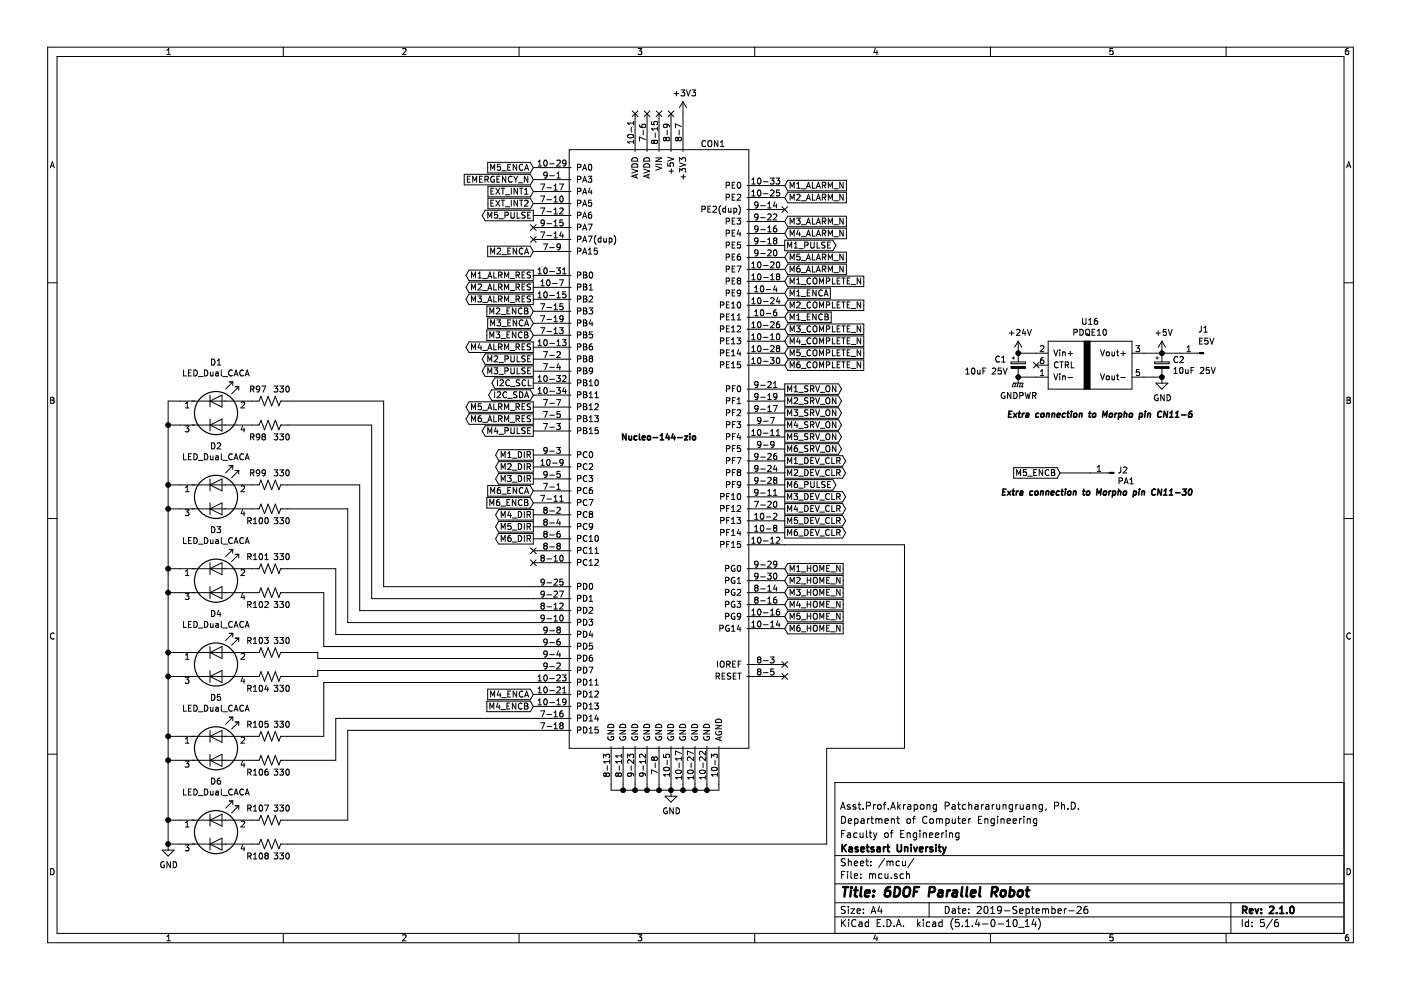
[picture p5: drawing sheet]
EESchema Schematic File Version 4
LIBS:coordinator-cache
EELAYER 30 0
EELAYER END
$Descr A4 11693 8268
encoding utf-8
Sheet 5 6
Title "6DOF Parallel Robot"
Date "2019-September-26"
Rev "2.1.0"
Comp "Kasetsart University"
Comment1 "Faculty of Engineering"
Comment2 "Department of Computer Engineering"
Comment3 "Asst.Prof.Akrapong Patchararungruang, Ph.D."
Comment4 ""
$EndDescr
$Comp
L zeabus:Nucleo-144-zio CON1
U 1 1
P 5500 3600
F 0 "CON1" H 5950 6000 50  0000 C CNN
F 1 "Nucleo-144-zio" H 5500 3550 50  0000 C CNB
F 2 "zeabus:Nucleo-144-zio" H 4300 1050 50  0001 C CNN
F 3 "" H 4300 1050 50  0001 C CNN
	1    5500 3600
	1    0    0    -1  
$EndComp
Text GLabel 6550 2450 2    50   Input ~ 0
M1_ENCA
Text GLabel 6550 2650 2    50   Input ~ 0
M1_ENCB
Text GLabel 4450 2100 0    50   Input ~ 0
M2_ENCA
Text GLabel 4450 2600 0    50   Input ~ 0
M2_ENCB
Text GLabel 4450 2700 0    50   Input ~ 0
M3_ENCA
Text GLabel 4450 2800 0    50   Input ~ 0
M3_ENCB
Text GLabel 4450 5800 0    50   Input ~ 0
M4_ENCA
Text GLabel 4450 5900 0    50   Input ~ 0
M4_ENCB
Text GLabel 4450 1400 0    50   Input ~ 0
M5_ENCA
Text GLabel 8850 3950 0    50   Input ~ 0
M5_ENCB
Text GLabel 4450 4100 0    50   Input ~ 0
M6_ENCA
Text GLabel 4450 4200 0    50   Input ~ 0
M6_ENCB
Text GLabel 6550 2050 2    50   Output ~ 0
M1_PULSE
Text GLabel 4450 3800 0    50   Output ~ 0
M1_DIR
Text GLabel 4450 3000 0    50   Output ~ 0
M2_PULSE
Text GLabel 4450 3900 0    50   Output ~ 0
M2_DIR
Text GLabel 4450 3100 0    50   Output ~ 0
M3_PULSE
Text GLabel 4450 4000 0    50   Output ~ 0
M3_DIR
Text GLabel 4450 3600 0    50   Output ~ 0
M4_PULSE
Text GLabel 4450 4300 0    50   Output ~ 0
M4_DIR
Text GLabel 4450 1800 0    50   Output ~ 0
M5_PULSE
Text GLabel 4450 4400 0    50   Output ~ 0
M5_DIR
Text GLabel 6550 4050 2    50   Output ~ 0
M6_PULSE
Text GLabel 4450 4500 0    50   Output ~ 0
M6_DIR
Text GLabel 6550 1550 2    50   Input ~ 0
M1_ALARM_N
Text GLabel 6550 2350 2    50   Input ~ 0
M1_COMPLETE_N
Text GLabel 6550 4750 2    50   Input ~ 0
M1_HOME_N
Text GLabel 6550 1650 2    50   Input ~ 0
M2_ALARM_N
Text GLabel 6550 2550 2    50   Input ~ 0
M2_COMPLETE_N
Text GLabel 6550 4850 2    50   Input ~ 0
M2_HOME_N
Text GLabel 6550 1850 2    50   Input ~ 0
M3_ALARM_N
Text GLabel 6550 2750 2    50   Input ~ 0
M3_COMPLETE_N
Text GLabel 6550 4950 2    50   Input ~ 0
M3_HOME_N
Text GLabel 6550 1950 2    50   Input ~ 0
M4_ALARM_N
Text GLabel 6550 2850 2    50   Input ~ 0
M4_COMPLETE_N
Text GLabel 6550 5050 2    50   Input ~ 0
M4_HOME_N
Text GLabel 6550 2150 2    50   Input ~ 0
M5_ALARM_N
Text GLabel 6550 2950 2    50   Input ~ 0
M5_COMPLETE_N
Text GLabel 6550 5150 2    50   Input ~ 0
M5_HOME_N
Text GLabel 6550 2250 2    50   Input ~ 0
M6_ALARM_N
Text GLabel 6550 3050 2    50   Input ~ 0
M6_COMPLETE_N
Text GLabel 6550 5250 2    50   Input ~ 0
M6_HOME_N
Text GLabel 6550 3250 2    50   Output ~ 0
M1_SRV_ON
Text GLabel 4450 2300 0    50   Output ~ 0
M1_ALRM_RES
Text GLabel 6550 3850 2    50   Output ~ 0
M1_DEV_CLR
Text GLabel 6550 3350 2    50   Output ~ 0
M2_SRV_ON
Text GLabel 4450 2400 0    50   Output ~ 0
M2_ALRM_RES
Text GLabel 6550 3950 2    50   Output ~ 0
M2_DEV_CLR
Text GLabel 6550 3450 2    50   Output ~ 0
M3_SRV_ON
Text GLabel 4450 2500 0    50   Output ~ 0
M3_ALRM_RES
Text GLabel 6550 4150 2    50   Output ~ 0
M3_DEV_CLR
Text GLabel 6550 3550 2    50   Output ~ 0
M4_SRV_ON
Text GLabel 4450 2900 0    50   Output ~ 0
M4_ALRM_RES
Text GLabel 6550 4250 2    50   Output ~ 0
M4_DEV_CLR
Text GLabel 6550 3650 2    50   Output ~ 0
M5_SRV_ON
Text GLabel 4450 3400 0    50   Output ~ 0
M5_ALRM_RES
Text GLabel 6550 4350 2    50   Output ~ 0
M5_DEV_CLR
Text GLabel 6550 3750 2    50   Output ~ 0
M6_SRV_ON
Text GLabel 4450 3500 0    50   Output ~ 0
M6_ALRM_RES
Text GLabel 6550 4450 2    50   Output ~ 0
M6_DEV_CLR
NoConn ~ 6550 1750
NoConn ~ 4450 2000
NoConn ~ 5500 950 
Wire Wire Line
	5100 6550 5100 6600
Wire Wire Line
	5100 6600 5200 6600
Wire Wire Line
	6000 6600 6000 6550
Wire Wire Line
	5900 6550 5900 6600
Connection ~ 5900 6600
Wire Wire Line
	5900 6600 6000 6600
Wire Wire Line
	5800 6550 5800 6600
Connection ~ 5800 6600
Wire Wire Line
	5800 6600 5900 6600
Wire Wire Line
	5700 6550 5700 6600
Connection ~ 5700 6600
Wire Wire Line
	5700 6600 5800 6600
Wire Wire Line
	5600 6550 5600 6600
Connection ~ 5600 6600
Wire Wire Line
	5600 6600 5700 6600
Wire Wire Line
	5500 6550 5500 6600
Connection ~ 5500 6600
Wire Wire Line
	5500 6600 5600 6600
Wire Wire Line
	5400 6550 5400 6600
Connection ~ 5400 6600
Wire Wire Line
	5400 6600 5500 6600
Wire Wire Line
	5300 6550 5300 6600
Connection ~ 5300 6600
Wire Wire Line
	5300 6600 5400 6600
Wire Wire Line
	5200 6550 5200 6600
Connection ~ 5200 6600
Wire Wire Line
	5200 6600 5300 6600
$Comp
L power:GND #PWR0203
U 1 1
P 5600 6600
F 0 "#PWR0203" H 5600 6350 50  0001 C CNN
F 1 "GND" H 5605 6427 50  0000 C CNN
F 2 "" H 5600 6600 50  0001 C CNN
F 3 "" H 5600 6600 50  0001 C CNN
	1    5600 6600
	1    0    0    -1  
$EndComp
NoConn ~ 5300 950 
NoConn ~ 5400 950 
NoConn ~ 5600 950 
NoConn ~ 4450 1900
$Comp
L Device:LED_Dual_CACA D3
U 1 1
P 1800 4850
F 0 "D3" H 1800 5275 50  0000 C CNN
F 1 "LED_Dual_CACA" H 1800 5184 50  0000 C CNN
F 2 "zeabus:LED-Inlux-IN-S85DATRG" H 1830 4850 50  0001 C CNN
F 3 "~" H 1830 4850 50  0001 C CNN
	1    1800 4850
	1    0    0    -1  
$EndComp
$Comp
L Device:LED_Dual_CACA D4
U 1 1
P 1800 5550
F 0 "D4" H 1800 5975 50  0000 C CNN
F 1 "LED_Dual_CACA" H 1800 5884 50  0000 C CNN
F 2 "zeabus:LED-Inlux-IN-S85DATRG" H 1830 5550 50  0001 C CNN
F 3 "~" H 1830 5550 50  0001 C CNN
	1    1800 5550
	1    0    0    -1  
$EndComp
$Comp
L Device:LED_Dual_CACA D5
U 1 1
P 1800 6250
F 0 "D5" H 1800 6675 50  0000 C CNN
F 1 "LED_Dual_CACA" H 1800 6584 50  0000 C CNN
F 2 "zeabus:LED-Inlux-IN-S85DATRG" H 1830 6250 50  0001 C CNN
F 3 "~" H 1830 6250 50  0001 C CNN
	1    1800 6250
	1    0    0    -1  
$EndComp
$Comp
L Device:LED_Dual_CACA D6
U 1 1
P 1800 6950
F 0 "D6" H 1800 7375 50  0000 C CNN
F 1 "LED_Dual_CACA" H 1800 7284 50  0000 C CNN
F 2 "zeabus:LED-Inlux-IN-S85DATRG" H 1830 6950 50  0001 C CNN
F 3 "~" H 1830 6950 50  0001 C CNN
	1    1800 6950
	1    0    0    -1  
$EndComp
$Comp
L Device:LED_Dual_CACA D2
U 1 1
P 1800 4150
F 0 "D2" H 1800 4575 50  0000 C CNN
F 1 "LED_Dual_CACA" H 1800 4484 50  0000 C CNN
F 2 "zeabus:LED-Inlux-IN-S85DATRG" H 1830 4150 50  0001 C CNN
F 3 "~" H 1830 4150 50  0001 C CNN
	1    1800 4150
	1    0    0    -1  
$EndComp
$Comp
L Device:LED_Dual_CACA D1
U 1 1
P 1800 3450
F 0 "D1" H 1800 3875 50  0000 C CNN
F 1 "LED_Dual_CACA" H 1800 3784 50  0000 C CNN
F 2 "zeabus:LED-Inlux-IN-S85DATRG" H 1830 3450 50  0001 C CNN
F 3 "~" H 1830 3450 50  0001 C CNN
	1    1800 3450
	1    0    0    -1  
$EndComp
Wire Wire Line
	1500 3350 1400 3350
Wire Wire Line
	1400 3350 1400 3550
Wire Wire Line
	1400 7050 1500 7050
Wire Wire Line
	1500 6850 1400 6850
Connection ~ 1400 6850
Wire Wire Line
	1400 6850 1400 7050
Wire Wire Line
	1500 6350 1400 6350
Connection ~ 1400 6350
Wire Wire Line
	1400 6350 1400 6850
Wire Wire Line
	1400 6150 1500 6150
Connection ~ 1400 6150
Wire Wire Line
	1400 6150 1400 6350
Wire Wire Line
	1500 5650 1400 5650
Connection ~ 1400 5650
Wire Wire Line
	1400 5650 1400 6150
Wire Wire Line
	1400 5450 1500 5450
Connection ~ 1400 5450
Wire Wire Line
	1400 5450 1400 5650
Wire Wire Line
	1500 4950 1400 4950
Connection ~ 1400 4950
Wire Wire Line
	1400 4950 1400 5450
Wire Wire Line
	1400 4750 1500 4750
Connection ~ 1400 4750
Wire Wire Line
	1400 4750 1400 4950
Wire Wire Line
	1500 4250 1400 4250
Connection ~ 1400 4250
Wire Wire Line
	1400 4250 1400 4750
Wire Wire Line
	1500 4050 1400 4050
Connection ~ 1400 4050
Wire Wire Line
	1400 4050 1400 4250
Wire Wire Line
	1500 3550 1400 3550
Connection ~ 1400 3550
Wire Wire Line
	1400 3550 1400 4050
$Comp
L power:GND #PWR0204
U 1 1
P 1400 7050
F 0 "#PWR0204" H 1400 6800 50  0001 C CNN
F 1 "GND" H 1405 6877 50  0000 C CNN
F 2 "" H 1400 7050 50  0001 C CNN
F 3 "" H 1400 7050 50  0001 C CNN
	1    1400 7050
	1    0    0    -1  
$EndComp
Connection ~ 1400 7050
$Comp
L Device:R_US R?
U 1 1
P 2250 3350
AR Path="/5D7E7AFD/5D870C1D" Ref="R?"  Part="1" 
AR Path="/5D7E8877/5D870C1D" Ref="R97"  Part="1" 
F 0 "R97" V 2150 3250 50  0000 C CNN
F 1 "330" V 2150 3450 50  0000 C CNN
F 2 "Resistor_SMD:R_0805_2012Metric_Pad1.15x1.40mm_HandSolder" V 2290 3340 50  0001 C CNN
F 3 "~" H 2250 3350 50  0001 C CNN
	1    2250 3350
	0    1    1    0   
$EndComp
$Comp
L Device:R_US R?
U 1 1
P 2250 3550
AR Path="/5D7E7AFD/5D87155F" Ref="R?"  Part="1" 
AR Path="/5D7E8877/5D87155F" Ref="R98"  Part="1" 
F 0 "R98" V 2350 3450 50  0000 C CNN
F 1 "330" V 2350 3650 50  0000 C CNN
F 2 "Resistor_SMD:R_0805_2012Metric_Pad1.15x1.40mm_HandSolder" V 2290 3540 50  0001 C CNN
F 3 "~" H 2250 3550 50  0001 C CNN
	1    2250 3550
	0    1    1    0   
$EndComp
$Comp
L Device:R_US R?
U 1 1
P 2250 4050
AR Path="/5D7E7AFD/5D874AF1" Ref="R?"  Part="1" 
AR Path="/5D7E8877/5D874AF1" Ref="R99"  Part="1" 
F 0 "R99" V 2150 3950 50  0000 C CNN
F 1 "330" V 2150 4150 50  0000 C CNN
F 2 "Resistor_SMD:R_0805_2012Metric_Pad1.15x1.40mm_HandSolder" V 2290 4040 50  0001 C CNN
F 3 "~" H 2250 4050 50  0001 C CNN
	1    2250 4050
	0    1    1    0   
$EndComp
$Comp
L Device:R_US R?
U 1 1
P 2250 4250
AR Path="/5D7E7AFD/5D874AF7" Ref="R?"  Part="1" 
AR Path="/5D7E8877/5D874AF7" Ref="R100"  Part="1" 
F 0 "R100" V 2350 4150 50  0000 C CNN
F 1 "330" V 2350 4350 50  0000 C CNN
F 2 "Resistor_SMD:R_0805_2012Metric_Pad1.15x1.40mm_HandSolder" V 2290 4240 50  0001 C CNN
F 3 "~" H 2250 4250 50  0001 C CNN
	1    2250 4250
	0    1    1    0   
$EndComp
$Comp
L Device:R_US R?
U 1 1
P 2250 4750
AR Path="/5D7E7AFD/5D876AB7" Ref="R?"  Part="1" 
AR Path="/5D7E8877/5D876AB7" Ref="R101"  Part="1" 
F 0 "R101" V 2150 4650 50  0000 C CNN
F 1 "330" V 2150 4850 50  0000 C CNN
F 2 "Resistor_SMD:R_0805_2012Metric_Pad1.15x1.40mm_HandSolder" V 2290 4740 50  0001 C CNN
F 3 "~" H 2250 4750 50  0001 C CNN
	1    2250 4750
	0    1    1    0   
$EndComp
$Comp
L Device:R_US R?
U 1 1
P 2250 4950
AR Path="/5D7E7AFD/5D876ABD" Ref="R?"  Part="1" 
AR Path="/5D7E8877/5D876ABD" Ref="R102"  Part="1" 
F 0 "R102" V 2350 4850 50  0000 C CNN
F 1 "330" V 2350 5050 50  0000 C CNN
F 2 "Resistor_SMD:R_0805_2012Metric_Pad1.15x1.40mm_HandSolder" V 2290 4940 50  0001 C CNN
F 3 "~" H 2250 4950 50  0001 C CNN
	1    2250 4950
	0    1    1    0   
$EndComp
$Comp
L Device:R_US R?
U 1 1
P 2250 5450
AR Path="/5D7E7AFD/5D87814D" Ref="R?"  Part="1" 
AR Path="/5D7E8877/5D87814D" Ref="R103"  Part="1" 
F 0 "R103" V 2150 5350 50  0000 C CNN
F 1 "330" V 2150 5550 50  0000 C CNN
F 2 "Resistor_SMD:R_0805_2012Metric_Pad1.15x1.40mm_HandSolder" V 2290 5440 50  0001 C CNN
F 3 "~" H 2250 5450 50  0001 C CNN
	1    2250 5450
	0    1    1    0   
$EndComp
$Comp
L Device:R_US R?
U 1 1
P 2250 5650
AR Path="/5D7E7AFD/5D878153" Ref="R?"  Part="1" 
AR Path="/5D7E8877/5D878153" Ref="R104"  Part="1" 
F 0 "R104" V 2350 5550 50  0000 C CNN
F 1 "330" V 2350 5750 50  0000 C CNN
F 2 "Resistor_SMD:R_0805_2012Metric_Pad1.15x1.40mm_HandSolder" V 2290 5640 50  0001 C CNN
F 3 "~" H 2250 5650 50  0001 C CNN
	1    2250 5650
	0    1    1    0   
$EndComp
$Comp
L Device:R_US R?
U 1 1
P 2250 6150
AR Path="/5D7E7AFD/5D87A113" Ref="R?"  Part="1" 
AR Path="/5D7E8877/5D87A113" Ref="R105"  Part="1" 
F 0 "R105" V 2150 6050 50  0000 C CNN
F 1 "330" V 2150 6250 50  0000 C CNN
F 2 "Resistor_SMD:R_0805_2012Metric_Pad1.15x1.40mm_HandSolder" V 2290 6140 50  0001 C CNN
F 3 "~" H 2250 6150 50  0001 C CNN
	1    2250 6150
	0    1    1    0   
$EndComp
$Comp
L Device:R_US R?
U 1 1
P 2250 6350
AR Path="/5D7E7AFD/5D87A119" Ref="R?"  Part="1" 
AR Path="/5D7E8877/5D87A119" Ref="R106"  Part="1" 
F 0 "R106" V 2350 6250 50  0000 C CNN
F 1 "330" V 2350 6450 50  0000 C CNN
F 2 "Resistor_SMD:R_0805_2012Metric_Pad1.15x1.40mm_HandSolder" V 2290 6340 50  0001 C CNN
F 3 "~" H 2250 6350 50  0001 C CNN
	1    2250 6350
	0    1    1    0   
$EndComp
$Comp
L Device:R_US R?
U 1 1
P 2250 6850
AR Path="/5D7E7AFD/5D87B381" Ref="R?"  Part="1" 
AR Path="/5D7E8877/5D87B381" Ref="R107"  Part="1" 
F 0 "R107" V 2150 6750 50  0000 C CNN
F 1 "330" V 2150 6950 50  0000 C CNN
F 2 "Resistor_SMD:R_0805_2012Metric_Pad1.15x1.40mm_HandSolder" V 2290 6840 50  0001 C CNN
F 3 "~" H 2250 6850 50  0001 C CNN
	1    2250 6850
	0    1    1    0   
$EndComp
$Comp
L Device:R_US R?
U 1 1
P 2250 7050
AR Path="/5D7E7AFD/5D87B387" Ref="R?"  Part="1" 
AR Path="/5D7E8877/5D87B387" Ref="R108"  Part="1" 
F 0 "R108" V 2350 6950 50  0000 C CNN
F 1 "330" V 2350 7150 50  0000 C CNN
F 2 "Resistor_SMD:R_0805_2012Metric_Pad1.15x1.40mm_HandSolder" V 2290 7040 50  0001 C CNN
F 3 "~" H 2250 7050 50  0001 C CNN
	1    2250 7050
	0    1    1    0   
$EndComp
Wire Wire Line
	2400 5450 2650 5450
Wire Wire Line
	2650 5450 2650 5500
Wire Wire Line
	2650 5500 4450 5500
Wire Wire Line
	2400 5650 2650 5650
Wire Wire Line
	2650 5650 2650 5600
Wire Wire Line
	2650 5600 4450 5600
Wire Wire Line
	2400 4950 2700 4950
Wire Wire Line
	2700 4950 2700 5400
Wire Wire Line
	2700 5400 4450 5400
Wire Wire Line
	2400 4750 2800 4750
Wire Wire Line
	2800 4750 2800 5300
Wire Wire Line
	2800 5300 4450 5300
Wire Wire Line
	2400 4250 2900 4250
Wire Wire Line
	2900 4250 2900 5200
Wire Wire Line
	2900 5200 4450 5200
Wire Wire Line
	2400 4050 3000 4050
Wire Wire Line
	3000 4050 3000 5100
Wire Wire Line
	3000 5100 4450 5100
Wire Wire Line
	2400 3550 3100 3550
Wire Wire Line
	3100 3550 3100 5000
Wire Wire Line
	3100 5000 4450 5000
Wire Wire Line
	2400 3350 3200 3350
Wire Wire Line
	3200 3350 3200 4900
Wire Wire Line
	3200 4900 4450 4900
Wire Wire Line
	2400 6150 2700 6150
Wire Wire Line
	2700 6150 2700 5700
Wire Wire Line
	2700 5700 4450 5700
Wire Wire Line
	2400 6350 2800 6350
Wire Wire Line
	2800 6350 2800 6000
Wire Wire Line
	2800 6000 4450 6000
Wire Wire Line
	2400 6850 2900 6850
Wire Wire Line
	2900 6850 2900 6100
Wire Wire Line
	2900 6100 4450 6100
Wire Wire Line
	6900 6250 7550 6250
Wire Wire Line
	7550 6250 7550 4550
Wire Wire Line
	7550 4550 6550 4550
NoConn ~ 6550 5550
NoConn ~ 6550 5650
Text GLabel 4450 3200 0    50   Output ~ 0
I2C_SCL
Text GLabel 4450 3300 0    50   BiDi ~ 0
I2C_SDA
Text GLabel 4450 1600 0    50   Input ~ 0
EXT_INT1
Text GLabel 4450 1700 0    50   Input ~ 0
EXT_INT2
Text GLabel 4450 1500 0    50   Input ~ 0
EMERGENCY_N
$Comp
L Connector:Conn_01x01_Male J2
U 1 1
P 9300 3950
F 0 "J2" H 9272 3974 50  0000 R CNN
F 1 "PA1" H 9272 3883 50  0000 R CNN
F 2 "Connector_PinHeader_2.54mm:PinHeader_1x01_P2.54mm_Vertical" H 9300 3950 50  0001 C CNN
F 3 "~" H 9300 3950 50  0001 C CNN
	1    9300 3950
	-1   0    0    -1  
$EndComp
Wire Wire Line
	8850 3950 9100 3950
Text Notes 8350 4150 0    50   Italic 10
Extra connection to Morpho pin CN11-30
NoConn ~ 4450 4600
NoConn ~ 4450 4700
$Comp
L zeabus:PDQE10 U16
U 1 1
P 8650 2950
F 0 "U16" H 9100 3215 50  0000 C CNN
F 1 "PDQE10" H 9100 3124 50  0000 C CNN
F 2 "zeabus:PDQE10" H 8750 3050 50  0001 C CNN
F 3 "" H 8750 3050 50  0001 C CNN
	1    8650 2950
	1    0    0    -1  
$EndComp
NoConn ~ 8650 3050
$Comp
L power:+24V #PWR0205
U 1 1
P 8500 2950
F 0 "#PWR0205" H 8500 2800 50  0001 C CNN
F 1 "+24V" H 8515 3123 50  0000 C CNN
F 2 "" H 8500 2950 50  0001 C CNN
F 3 "" H 8500 2950 50  0001 C CNN
	1    8500 2950
	1    0    0    -1  
$EndComp
$Comp
L power:GNDPWR #PWR0206
U 1 1
P 8500 3150
F 0 "#PWR0206" H 8500 2950 50  0001 C CNN
F 1 "GNDPWR" H 8504 2996 50  0000 C CNN
F 2 "" H 8500 3100 50  0001 C CNN
F 3 "" H 8500 3100 50  0001 C CNN
	1    8500 3150
	1    0    0    -1  
$EndComp
$Comp
L power:GND #PWR0207
U 1 1
P 9700 3150
F 0 "#PWR0207" H 9700 2900 50  0001 C CNN
F 1 "GND" H 9705 2977 50  0000 C CNN
F 2 "" H 9700 3150 50  0001 C CNN
F 3 "" H 9700 3150 50  0001 C CNN
	1    9700 3150
	1    0    0    -1  
$EndComp
$Comp
L power:+5V #PWR0208
U 1 1
P 9700 2950
F 0 "#PWR0208" H 9700 2800 50  0001 C CNN
F 1 "+5V" H 9715 3123 50  0000 C CNN
F 2 "" H 9700 2950 50  0001 C CNN
F 3 "" H 9700 2950 50  0001 C CNN
	1    9700 2950
	1    0    0    -1  
$EndComp
$Comp
L Connector:Conn_01x01_Male J1
U 1 1
P 10050 2950
F 0 "J1" H 10100 3150 50  0000 R CNN
F 1 "E5V" H 10100 3050 50  0000 R CNN
F 2 "Connector_PinHeader_2.54mm:PinHeader_1x01_P2.54mm_Vertical" H 10050 2950 50  0001 C CNN
F 3 "~" H 10050 2950 50  0001 C CNN
	1    10050 2950
	-1   0    0    -1  
$EndComp
Wire Wire Line
	8500 2950 8650 2950
Wire Wire Line
	8650 3150 8500 3150
Wire Wire Line
	9550 2950 9700 2950
Wire Wire Line
	9700 2950 9850 2950
Connection ~ 9700 2950
Wire Wire Line
	9550 3150 9700 3150
Text Notes 8400 3500 0    50   Italic 10
Extra connection to Morpho pin CN11-6
$Comp
L Device:CP_Small C1
U 1 1
P 8500 3050
F 0 "C1" H 8300 3100 50  0000 L CNN
F 1 "10uF 25V" H 8050 3000 50  0000 L CNN
F 2 "Capacitor_SMD:C_0805_2012Metric_Pad1.15x1.40mm_HandSolder" H 8500 3050 50  0001 C CNN
F 3 "~" H 8500 3050 50  0001 C CNN
	1    8500 3050
	1    0    0    -1  
$EndComp
$Comp
L Device:CP_Small C2
U 1 1
P 9700 3050
F 0 "C2" H 9788 3096 50  0000 L CNN
F 1 "10uF 25V" H 9788 3005 50  0000 L CNN
F 2 "Capacitor_SMD:C_0805_2012Metric_Pad1.15x1.40mm_HandSolder" H 9700 3050 50  0001 C CNN
F 3 "~" H 9700 3050 50  0001 C CNN
	1    9700 3050
	1    0    0    -1  
$EndComp
Connection ~ 9700 3150
Connection ~ 8500 2950
Connection ~ 8500 3150
$Comp
L power:+3V3 #PWR0209
U 1 1
P 5700 950
F 0 "#PWR0209" H 5700 800 50  0001 C CNN
F 1 "+3V3" H 5715 1123 50  0000 C CNN
F 2 "" H 5700 950 50  0001 C CNN
F 3 "" H 5700 950 50  0001 C CNN
	1    5700 950 
	1    0    0    -1  
$EndComp
Wire Wire Line
	6900 7050 6900 6250
Wire Wire Line
	2400 7050 6900 7050
$EndSCHEMATC
